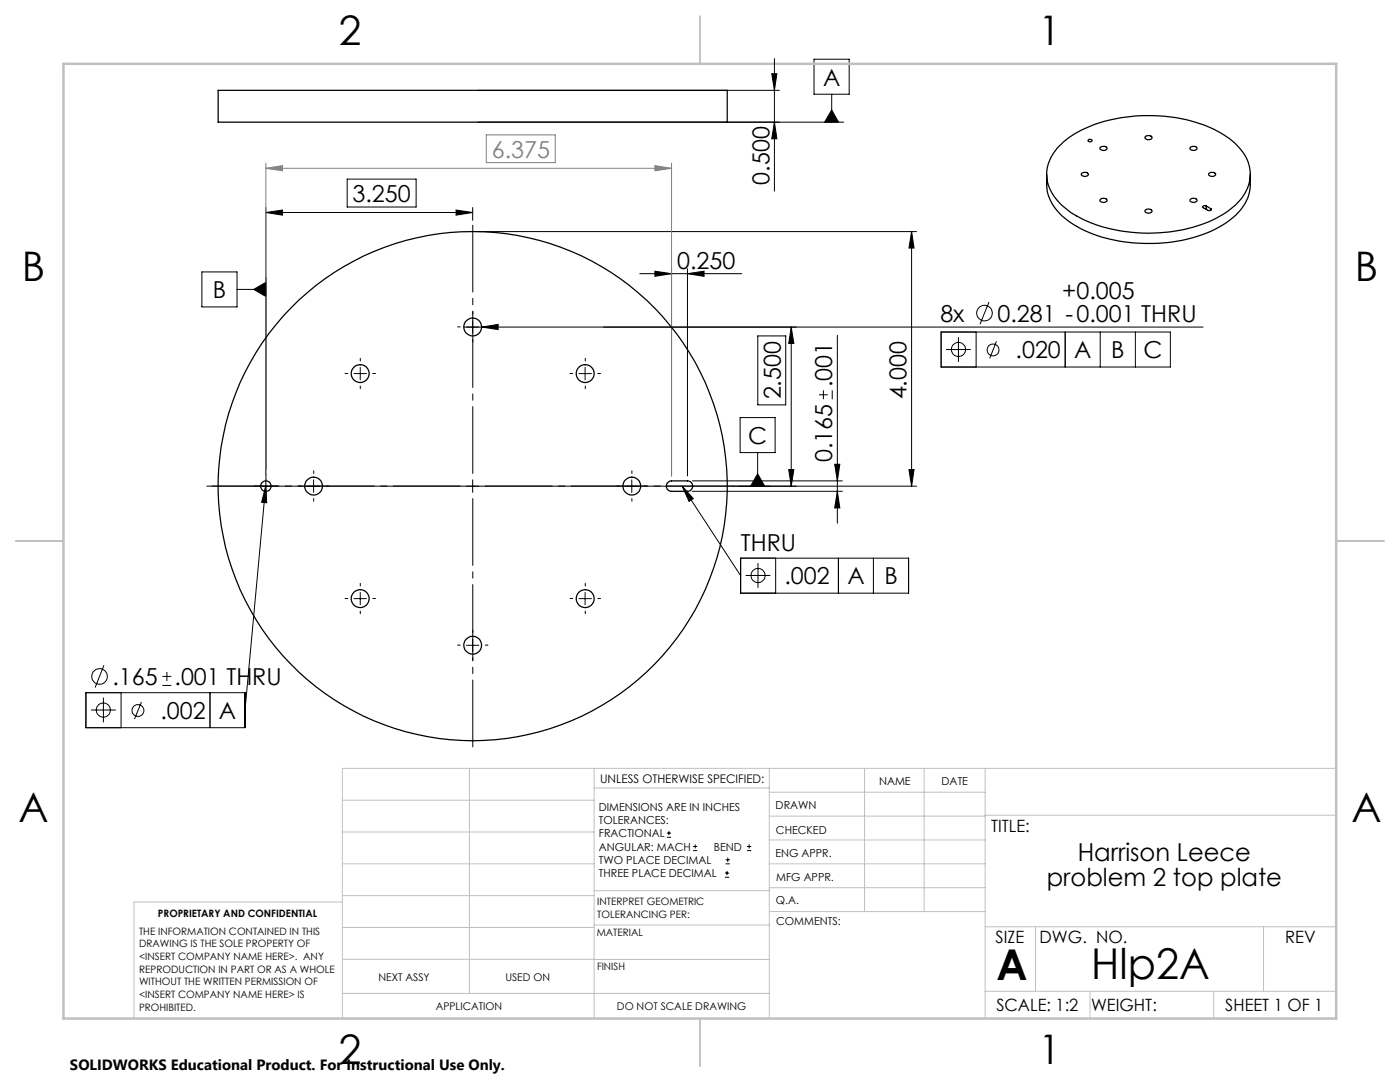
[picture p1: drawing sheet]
<svg xmlns="http://www.w3.org/2000/svg" width="279mm" height="216mm" viewBox="0 0 279 216" stroke-linecap="round" stroke-linejoin="round" font-family="sans-serif">
<g fill="none" stroke="#000" stroke-width=".2">
<path d="M95.3 18h60.2M154 14.7h1l-.4 3.3zM154.6 11.7v26.4M162.5 11.8h7v7h-7zM166 18.8v5.6M69.3 35.7h13.7v5.6h-13.7zM95.3 24.4h73.1M154.6 24.4l.4 3.3h-1zM166 21.9l1.4 2.5h-2.8zM40.3 54.3h7v6.9h-7zM47.3 57.7h5.8M50.6 57.7l2.5-1.4v2.9z"/>
<path d="M53.1 42.4l3.3-.5v1zM53.1 41.4v53.3M53.1 42.4h41.2M91 41.9l3.3 .5-3.3 .5zM94.3 41.4v2.6M95.3 46.2h87.6M127.7 54.6h20.3M130.7 54.1l3.3 .5-3.3 .5zM134 53.6v41.4M137.2 54.6l3.3-.5v1zM137.2 53.6v41.4M181.9 46.2l.5 3.3h-1z"/>
<path d="M181.9 46.2v50.8M70.6 74.5h2.5M71.9 73.3v2.5M92.5 65.3h147.6M94.3 64v2.5M96.1 65.3l3.3-.6v1.1zM115.5 74.5h2.5M116.8 73.3v2.5M151.2 67h5.6v13.8h-5.6zM157.9 65.3v31.7M157.9 65.3l.5 3.2h-1zM163.4 78.8h1.8"/>
<path d="M164.3 77.9v1.8M166.1 77.9v1.8M167.1 66.9v37.5M187.8 66.3h45.8v6.9h-45.8zM188.8 69.7h4.9M191.3 67.3v4.9M194.8 66.3v6.9M197.4 60.3l-1.8 4.4M198.9 68.1l-1.4 3.4M212.6 66.3v6.9M219.6 66.3v6.9M226.6 66.3v6.9"/>
<path d="M41.3 97h141.6M53 97l-4.1 44.7M53 97l.2 3.3-1-.1zM53.1 95.7v2.5M62.6 95.7v2.5M94.3 95.7v2.5M126.1 95.7v2.5M136.1 97l11.7 17.9M136.1 97l2.3 2.5-.9 .5zM138.2 98h29.9M138.2 96h29.9M147.7 83.3h7v7h-7z"/>
<path d="M151.2 94.5l1.4 2.5h-2.8zM151.2 90.3v6.7M157.4 93.7h1l-.5 3.3zM166.6 92.6h1l-.5 3.4zM167.1 98l.5 3.4h-1zM181.4 93.7h1l-.5 3.3zM70.6 119.5h2.5M71.9 118.2v2.5M115.5 119.5h2.5M116.8 118.2v2.5M147.8 111.4h33.5v7h-33.5zM148.8 114.8h4.9"/>
<path d="M151.3 112.4v4.9M154.8 111.4v7M167.3 111.4v7M174.3 111.4v7M17.1 138.2h31.8v7h-31.8zM20.6 139.2v4.9M20.7 132.8l-1.7 4.4M24.2 138.2v7M32.4 136.8h1.8M32.4 135h1.8M33.3 134.1v1.8M41.9 138.2v7"/>
<path d="M93.1 128.8h2.5M94.3 127.5v2.5M18.2 141.7h4.9M28.2 140.1l-1.4 3.4M133.1 167.1h.8M133.1 166.2h.8M133.5 165.8v.9M138.3 169.7h.8M138.3 168.9h.8M138.7 168.5v.8M144.7 175h.8M144.7 174.2h.8"/>
<path d="M144.8 172.4h.9M144.8 171.6h.9M145.1 173.8v.8M145.2 171.1v.9M149.1 169.7h.8M149.1 168.9h.8M149.5 168.5v.8"/>
<circle cx="191.3" cy="69.7" r="1.41"/>
<circle cx="196.5" cy="62.5" r="1.55"/>
<circle cx="198.2" cy="69.8" r="1.19"/>
<circle cx="151.3" cy="114.8" r="1.4"/>
<circle cx="19.9" cy="135" r="1.56"/>
<circle cx="20.6" cy="141.7" r="1.41"/>
<circle cx="27.5" cy="141.8" r="1.18"/>
</g>
<path d="M53.1 33.6l3.3-.5v1zM53.1 32.6v61.1M53.1 33.6h80.9M97 26.9h13.8v5.6h-13.8zM130.7 33.1l3.3 .5-3.3 .5zM134 32.6v62.4" fill="none" stroke="#808080" stroke-width=".2"/>
<path d="M91.9 97h-49.6M94.4 94.5v-49.6M94.4 99.5v49.5M96.9 97h49.5" fill="none" stroke="#000" stroke-width=".2" stroke-dasharray="15.2 1.3 1.3 1.3" stroke-dashoffset="1.9"/>
<g fill="none" stroke="#000" stroke-width=".2" stroke-dasharray="15.2 1.3 1.3 1.3">
<path d="M69.4 74.5h-.5M71.9 72v-.5M71.9 77v.6M74.4 74.5h.5M91.9 65.2h-.6M94.4 62.7v-.5M94.4 67.7v.6M96.9 65.2h.5M114.3 74.5h-.5M116.8 72v-.5M116.8 77v.6M119.3 74.5h.5"/>
<path d="M51.8 97h-1M53.1 95.7v-1M53.1 98.2v1.1M54.3 97h1.1M60.1 97h-.5M62.6 94.5v-.6M62.6 99.5v.5M65.1 97h.5M123.6 97h-.5M126.1 94.5v-.6M126.1 99.5v.5M128.6 97h.5"/>
<path d="M69.4 119.4h-.5M71.9 116.9v-.5M74.4 119.4h.5M114.3 119.4h-.5M116.8 116.9v-.5M119.3 119.4h.5M71.9 121.9v.6M91.9 128.7h-.6M94.4 126.2v-.5M94.4 131.2v.6M96.9 128.7h.5M116.8 121.9v.6"/>
</g>
<g fill="none" stroke="#c0c0c0" stroke-width=".2">
<path d="M68.3 159.7h50.3M93.7 153.3v44.9M118.6 153.3v49.9M118.6 157.2h34.9M153.5 153.3v49.9M153.5 158.1h43.1M172.5 153.3v28.6M184.4 153.3v28.6M196.6 153.3v49.9M266.7 153.3h-198.4v49.9M68.3 178.7h50.3M68.3 172.4h50.3"/>
<path d="M68.3 166h50.3M68.3 180h-41.6v23.2M118.6 177.7h35M153.5 167.6h43.1M153.5 162.8h43.1M153.5 172.4h43.1M153.5 177.1h43.1M196.6 162.7h70.1M68.3 198.2h85.2M68.3 191.4l85.2 .1M68.3 185.1h50.3M118.6 184.6h35"/>
<path d="M153.6 181.9h43M196.6 197.8h70.1M196.6 184.9h70.1M206.7 184.9v12.9M217.5 197.8v5.4M242.2 197.8v5.4M252.2 184.9v12.9"/>
</g>
<path d="M139.7 3.2v9.5M3.1 107.9h9.6M266.7 107.9h9.5M139.7 203.2v9.6" fill="none" stroke="#c0c0c0" stroke-width=".25"/>
<path d="M12.7 12.7h254v190.5h-254z" fill="none" stroke="#c0c0c0" stroke-width=".5"/>
<g fill="#000">
<path d="M96.1 65.3l3.3-.6v1.1z"/>
<path d="M53.1 42.4l3.3-.5v1zM91 41.9l3.3 .5-3.3 .5z"/>
<path d="M130.7 54.1l3.3 .5-3.3 .5zM137.2 54.6l3.3-.5v1z"/>
<path d="M181.9 46.2l.5 3.3h-1zM181.4 93.7h1l-.5 3.3zM154 14.7h1l-.4 3.3zM154.6 24.4l.4 3.3h-1z"/>
<path d="M53 97l.2 3.3-1-.1zM136.1 97l2.3 2.5-.9 .5zM50.6 57.7l2.5 1.5v-2.9zM151.2 94.5l1.4 2.5h-2.8zM166 21.9l1.4 2.5h-2.8z"/>
<path d="M157.4 93.7h1l-.5 3.3zM157.9 65.3l.5 3.2h-1zM167.1 98l.5 3.4h-1zM166.6 92.6h1l-.5 3.4z"/>
</g>
<path d="M53.1 33.6l3.3-.5v1zM130.7 33.1l3.3 .5-3.3 .5z" fill="#808080"/>
<g fill="none" stroke="#000" stroke-width=".25">
<path d="M43.5 18h101.6v6.4h-101.6zM208.9 34.8v2.1a9.5 9.5 0 0 0 4.7 7.5 29.3 29.3 0 0 0 18.5 4.1 24.4 24.4 0 0 0 14.5-5.6 8.6 8.6 0 0 0 2.9-6v-2.1M211.3 29.2a22.4 22.4 0 0 1 13.2-5.8 30.2 30.2 0 0 1 19.7 3.5 9.7 9.7 0 0 1 5.3 8 9.7 9.7 0 0 1-5 7.6 30.3 30.3 0 0 1-20.4 3.6 22.6 22.6 0 0 1-12.5-5.5 7.7 7.7 0 0 1-.3-11.4zM215.9 34.6a.81 .81 0 0 1 1.3 .3 .8 .8 0 0 1-1.4-.2zM217.2 27.9a.36 .36 0 0 1 .4-.1 .36 .36 0 0 1 .2 .4 .4 .4 0 0 1-.4 .1 .4 .4 0 0 1-.2-.4zM219.6 29.4a.84 .84 0 0 1 1.3 .3 .89 .89 0 0 1-1.4-.1zM219.6 39.8a.84 .84 0 0 1 1.3 .2 .89 .89 0 0 1-1.4 0zM228.6 27.2a.82 .82 0 0 1 1.3 .3 .8 .8 0 0 1-1.4-.1zM237.5 39.8a.84 .84 0 0 1 1.4 .2 .86 .86 0 0 1-1.4 0zM237.5 29.4a.84 .84 0 0 1 1.4 .3 .86 .86 0 0 1-1.4-.1zM241.3 34.5a.82 .82 0 0 1 1.3 .4 .8 .8 0 0 1-1.4-.2zM228.6 41.9a.81 .81 0 0 1 1.3 .3 .8 .8 0 0 1-1.4-.1z"/>
<path d="M240.7 41.1a.35 .35 0 0 0-.4-.1 .35 .35 0 0 0-.2 .5l.9 .4a.38 .38 0 0 0 .5 .1 .38 .38 0 0 0 .2-.3l-.1-.1M240.7 41.1l.9 .5M240.7 41.1v.7M241.6 41.6v.3M133.2 96.4l.5-.4h.3h3.2a1.04 1.04 0 0 1 1.1 1 1.04 1.04 0 0 1-1.1 1h-3.2a1.04 1.04 0 0 1-.9-.5 1.04 1.04 0 0 1 .1-1.1z"/>
<circle cx="71.9" cy="74.6" r="1.78"/>
<circle cx="94.3" cy="65.2" r="1.78"/>
<circle cx="116.8" cy="74.6" r="1.78"/>
<circle cx="53.1" cy="97" r="1.04"/>
<circle cx="62.6" cy="97" r="1.78"/>
<circle cx="94.3" cy="97" r="50.8"/>
<circle cx="126.1" cy="97" r="1.78"/>
<circle cx="71.9" cy="119.4" r="1.79"/>
<circle cx="116.8" cy="119.4" r="1.79"/>
<circle cx="94.3" cy="128.7" r="1.78"/>
</g>
<g font-size="8.5">
<text x="198.9" y="195.5">A</text>
<text x="217.8" y="195.4">Hlp2A</text>
</g>
<g font-size="8.1">
<text x="67.6" y="8.9">2</text>
<text x="207.3" y="8.9">1</text>
<text x="4.4" y="56.1">B</text>
<text x="270.4" y="56.1">B</text>
<text x="3.7" y="164.1">A</text>
<text x="269.7" y="164.1">A</text>
<text x="67.6" y="212.4">2</text>
<text x="207.3" y="212.4">1</text>
</g>
<g font-size="4.9">
<text x="215.1" y="171.8">Harrison Leece</text>
<text x="208.9" y="176.7">problem 2 top plate</text>
</g>
<g font-size="4.7">
<text x="164.3" y="17.1">A</text>
<text x="70.4" y="40.3">3.250</text>
<text x="153.5" y="36.8" transform="rotate(-90 153.5 36.8)">0.500</text>
<text x="135.1" y="53.6">0.250</text>
<text x="42.5" y="59.5">B</text>
<text x="212" y="59.7">+0.005</text>
<text x="187.7" y="64.2">8x</text>
<text x="199.1" y="64.2">0.281 -0.001 THRU</text>
<text x="202.7" y="71.5">.020</text>
<text x="214.4" y="71.5">A</text>
<text x="221.8" y="71.5">B</text>
<text x="228.2" y="71.5">C</text>
<text x="166" y="77.2" transform="rotate(-90 166 77.2)">.001</text>
<text x="155.8" y="79.7" transform="rotate(-90 155.8 79.7)">2.500</text>
<text x="180.9" y="79.7" transform="rotate(-90 180.9 79.7)">4.000</text>
<text x="149.3" y="88.6">C</text>
<text x="166" y="92.2" transform="rotate(-90 166 92.2)">0.165</text>
<text x="147.8" y="109.9">THRU</text>
<text x="156.6" y="116.6">.002</text>
<text x="169.1" y="116.6">A</text>
<text x="176.5" y="116.6">B</text>
<text x="22.4" y="136.7">.165</text>
<text x="34.8" y="136.7">.001 THRU</text>
<text x="32" y="143.4">.002</text>
<text x="43.7" y="143.4">A</text>
</g>
<text font-size="4.7" fill="#808080" x="98.1" y="31.4">6.375</text>
<g font-size="3.4">
<text x="197.8" y="166">TITLE:</text>
<text x="198.7" y="188.1">SIZE</text>
<text x="207.5" y="188.1">DWG. NO.</text>
<text x="256.5" y="188.2">REV</text>
<text x="198.8" y="201.7">SCALE: 1:2</text>
<text x="217.7" y="201.8">WEIGHT:</text>
<text x="244.5" y="201.7">SHEET 1 OF 1</text>
</g>
<text font-size="3" x="14" y="213.5">SOLIDWORKS Educational Product. For Instructional Use Only.</text>
<text font-size="2.4" x="119.8" y="156.2">UNLESS OTHERWISE SPECIFIED:</text>
<g font-size="2.2">
<text x="119.5" y="161.8">DIMENSIONS ARE IN INCHES</text>
<text x="154.8" y="161.4">DRAWN</text>
<text x="175.4" y="156.6">NAME</text>
<text x="187.9" y="156.7">DATE</text>
<text x="119.5" y="164.4">TOLERANCES:</text>
<text x="119.5" y="167.1">FRACTIONAL</text>
<text x="154.9" y="166.3">CHECKED</text>
<text x="119.5" y="169.7">ANGULAR: MACH</text>
<text x="119.5" y="172.4">TWO PLACE DECIMAL</text>
<text x="142.5" y="169.7">BEND</text>
<text x="154.8" y="171">ENG APPR.</text>
<text x="119.5" y="175">THREE PLACE DECIMAL</text>
<text x="154.9" y="175.7">MFG APPR.</text>
<text x="154.9" y="180.4">Q.A.</text>
<text x="154.9" y="184.6">COMMENTS:</text>
</g>
<g font-size="2.1">
<text x="75.5" y="195.7">NEXT ASSY</text>
<text x="100.9" y="195.7">USED ON</text>
<text x="86.9" y="201.5">APPLICATION</text>
<text x="123.1" y="201.6">DO NOT SCALE DRAWING</text>
</g>
<g font-size="2">
<text x="31.5" y="182.9">PROPRIETARY AND CONFIDENTIAL</text>
<text x="119.2" y="180.6">INTERPRET GEOMETRIC</text>
<text x="119.2" y="183.1">TOLERANCING PER:</text>
<text x="27.8" y="186.5">THE INFORMATION CONTAINED IN THIS</text>
<text x="27.8" y="189">DRAWING IS THE SOLE PROPERTY OF</text>
<text x="27.8" y="191.6">&lt;INSERT COMPANY NAME HERE&gt;. ANY</text>
<text x="119.1" y="186.7">MATERIAL</text>
<text x="27.8" y="194.1">REPRODUCTION IN PART OR AS A WHOLE</text>
<text x="27.8" y="196.6">WITHOUT THE WRITTEN PERMISSION OF</text>
<text x="119.1" y="193.5">FINISH</text>
<text x="27.8" y="199.1">&lt;INSERT COMPANY NAME HERE&gt; IS</text>
<text x="27.8" y="201.7">PROHIBITED.</text>
</g>
</svg>
